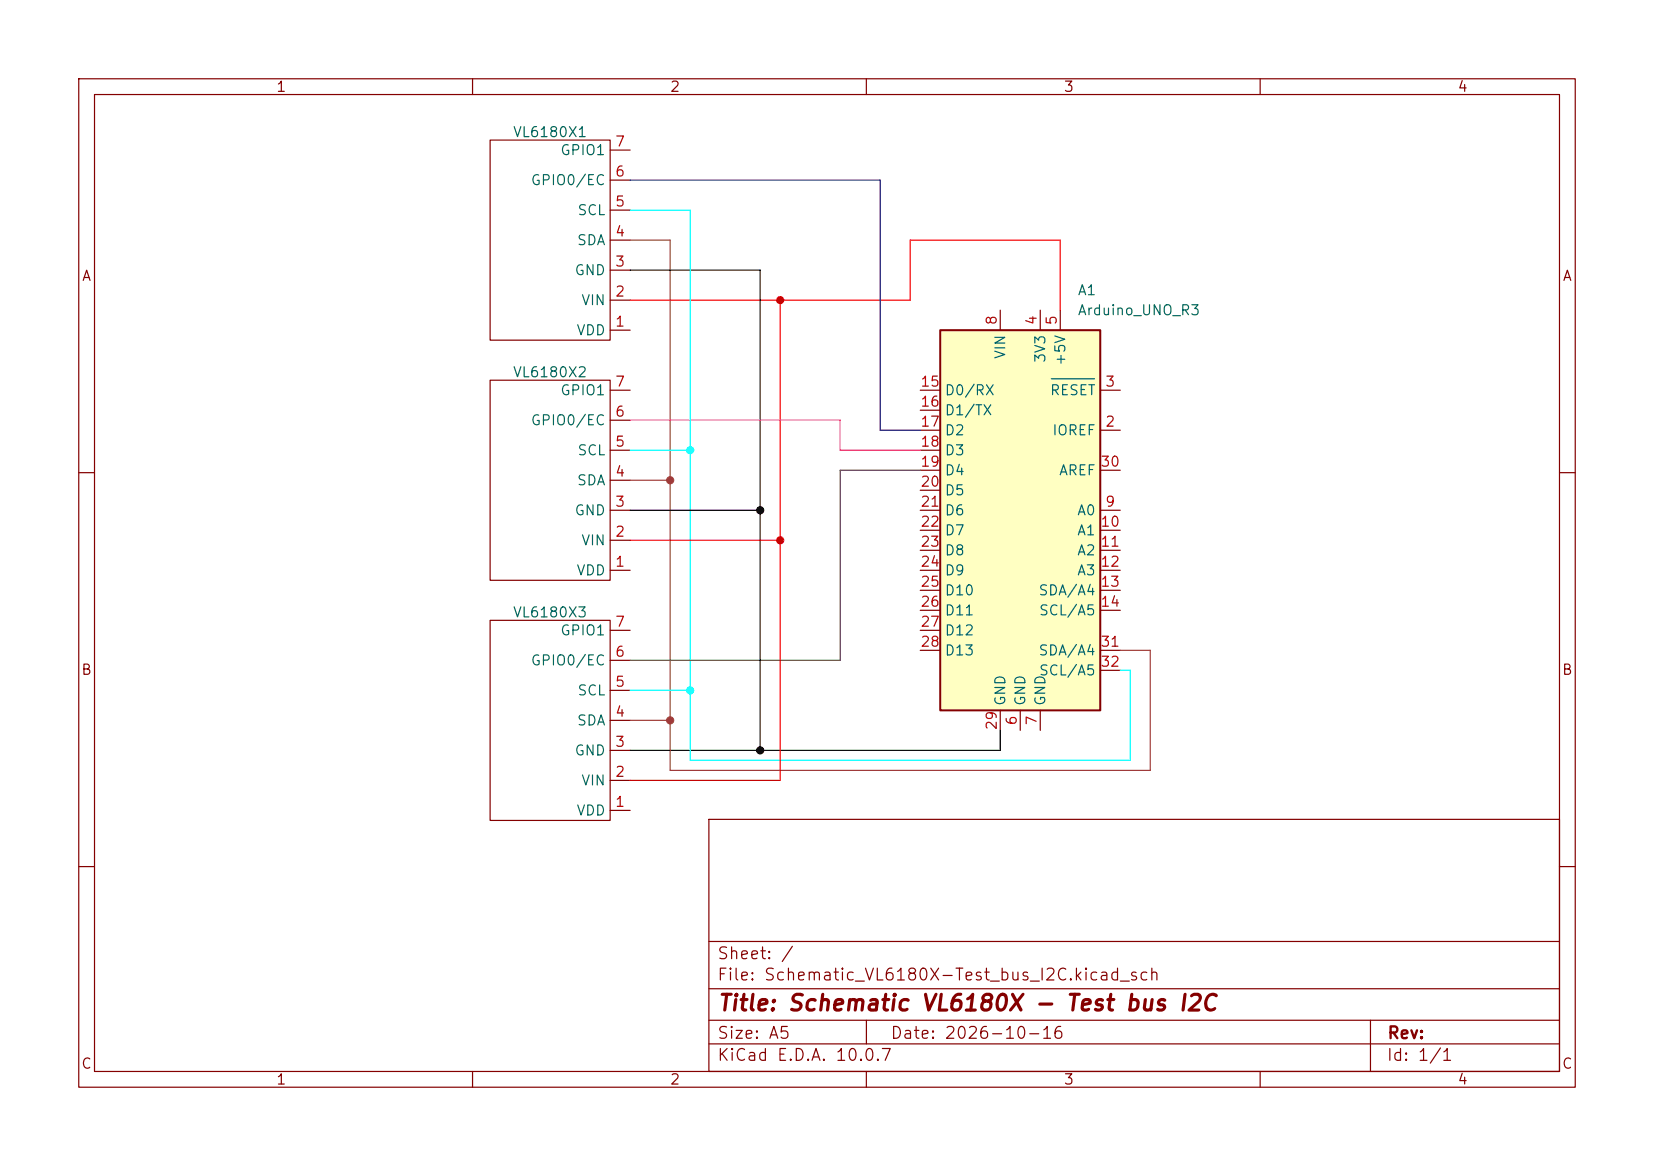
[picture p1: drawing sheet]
<svg xmlns="http://www.w3.org/2000/svg" width="210mm" height="148mm" viewBox="0 0 210 148" stroke-linecap="round" stroke-linejoin="round" font-family="sans-serif">
<g fill="none" stroke="#840000" stroke-width=".15">
<path d="M10 10h190v128h-190zM12 12h186v124h-186zM60 10v2M62.2 17.8h15.3v25.4h-15.3zM77.5 19.1h2.5M110 10v2M160 10v2M77.5 38.1h2.5M77.5 34.3h2.5M77.5 30.5h2.5M77.5 26.7h2.5M77.5 22.9h2.5"/>
<path d="M77.5 41.9h2.5M10 60h2M198 60h2M10 110h2M90 104h108v32h-108zM90 119.5h108M198 110h2M60 136v2M90 132.5h108M90 129.5h108M90 125.5h108M110 136v2"/>
<path d="M110 129.5v3M160 136v2M174 129.5v6.5"/>
</g>
<path d="M119.4 41.9h20.3v48.3h-20.3z" fill="#ffffc2"/>
<path d="M119.4 41.9h20.3v48.3h-20.3z" fill="none" stroke="#840000" stroke-width=".25"/>
<g fill="none" stroke="#840000" stroke-width=".15">
<path d="M127 39.4v2.5M132.1 39.4v2.5M134.6 39.4v2.5M62.2 48.3h15.3v25.4h-15.3zM77.5 49.5h2.5M77.5 57.2h2.5M77.5 53.3h2.5M116.8 54.6h2.6M116.8 49.5h2.6M116.8 52.1h2.6M116.8 57.2h2.6M116.8 59.7h2.6"/>
<path d="M139.7 54.6h2.5M139.7 49.5h2.5M139.7 59.7h2.5M62.2 78.7h15.3v25.4h-15.3zM77.5 64.8h2.5M77.5 72.4h2.5M77.5 68.6h2.5M77.5 61h2.5M116.8 64.8h2.6M116.8 67.3h2.6M116.8 69.9h2.6M116.8 72.4h2.6"/>
<path d="M116.8 74.9h2.6M116.8 77.5h2.6M116.8 62.2h2.6M139.7 64.8h2.5M139.7 67.3h2.5M139.7 69.9h2.5M139.7 72.4h2.5M139.7 74.9h2.5M139.7 77.5h2.5M77.5 80h2.5M77.5 99.1h2.5M77.5 95.3h2.5"/>
<path d="M77.5 91.4h2.5M77.5 87.6h2.5M77.5 83.8h2.5M116.8 80h2.6M116.8 82.6h2.6M127 90.2v2.5M129.5 90.2v2.5M132.1 90.2v2.5M139.7 82.6h2.5M139.7 85.1h2.5M77.5 102.9h2.5"/>
</g>
<path d="M133.5 48.1h5.5" fill="none" stroke="#006464" stroke-width=".15"/>
<path d="M80 30.5h5.1v67.3h60.9v-15.2h-3.8M80 61h5.1M80 91.4h5.1" fill="none" stroke="#895129" stroke-width=".15"/>
<path d="M80 26.7h7.6v69.8h55.9v-11.4h-1.3M80 57.2h7.6M80 87.6h7.6" fill="none" stroke="#0ff" stroke-width=".15"/>
<path d="M80 38.1h35.6v-7.6h19v8.9M99.1 38.1v61h-19.1M80 68.6h19.1" fill="none" stroke="#f00" stroke-width=".15"/>
<path d="M80 53.3h26.7v3.9h10.1" fill="none" stroke="#f0f" stroke-width=".15"/>
<path d="M80 34.3h16.5v61M80 64.8h16.5M127 92.7v2.6h-47" fill="none" stroke="#000" stroke-width=".15"/>
<path d="M116.8 59.7h-10.1v24.1h-26.7" fill="none" stroke="#484848" stroke-width=".15"/>
<path d="M80 22.9h31.8v31.7h5" fill="none" stroke="#00f" stroke-width=".15"/>
<g fill="#000" stroke="#000" stroke-width=".13">
<circle cx="96.5" cy="64.8" r=".46"/>
<circle cx="96.5" cy="95.3" r=".46"/>
</g>
<g fill="#0ff" stroke="#0ff" stroke-width=".13">
<circle cx="87.6" cy="87.6" r=".46"/>
<circle cx="87.6" cy="57.2" r=".46"/>
</g>
<g fill="#f00" stroke="#f00" stroke-width=".13">
<circle cx="99.1" cy="68.6" r=".46"/>
<circle cx="99.1" cy="38.1" r=".46"/>
</g>
<g fill="#895129" stroke="#895129" stroke-width=".13">
<circle cx="85.1" cy="91.4" r=".46"/>
<circle cx="85.1" cy="61" r=".46"/>
</g>
<text font-size="2" fill="#840000" x="91" y="128.8">Title: Schematic VL6180X - Test bus I2C</text>
<g font-size="1.5" fill="#840000">
<text x="91" y="124.8">File: Schematic_VL6180X-Test_bus_I2C.kicad_sch</text>
<text x="91" y="122.1">Sheet: /</text>
<text x="91" y="135">KiCad E.D.A. 10.0.7</text>
<text x="91" y="132.2">Size: A5</text>
<text x="113" y="132.2">Date: 2026-10-16</text>
<text x="176" y="135">Id: 1/1</text>
<text x="176.1" y="132.2">Rev:</text>
</g>
<g font-size="1.3" fill="#840000">
<text x="35" y="12">1</text>
<text x="85" y="12">2</text>
<text x="135" y="12">3</text>
<text x="185" y="12">4</text>
<text x="10.3" y="36">A</text>
<text x="198.3" y="36">A</text>
<text x="10.2" y="86">B</text>
<text x="198.2" y="86">B</text>
<text x="10.2" y="136">C</text>
<text x="35" y="138">1</text>
<text x="85" y="138">2</text>
<text x="135" y="138">3</text>
<text x="185" y="138">4</text>
<text x="198.2" y="136">C</text>
</g>
<g font-size="1.3" fill="#006464">
<text x="65" y="17.7">VL6180X1</text>
<text x="67.3" y="23.8">GPIO0/EC</text>
<text x="71.1" y="20">GPIO1</text>
<text x="73.2" y="27.6">SCL</text>
<text x="72.9" y="35.3">GND</text>
<text x="73.2" y="31.4">SDA</text>
<text x="73.7" y="39.1">VIN</text>
<text x="136.7" y="37.8">A1</text>
<text x="136.7" y="40.3">Arduino_UNO_R3</text>
<text x="73.1" y="42.9">VDD</text>
<text x="128" y="45.7" transform="rotate(-90 128 45.7)">VIN</text>
<text x="133" y="46.2" transform="rotate(-90 133 46.2)">3V3</text>
<text x="135.6" y="46.5" transform="rotate(-90 135.6 46.5)">+5V</text>
<text x="65" y="48.2">VL6180X2</text>
<text x="71.1" y="50.5">GPIO1</text>
<text x="119.9" y="50.5">D0/RX</text>
<text x="119.9" y="53">D1/TX</text>
<text x="133.2" y="50.5">RESET</text>
<text x="67.3" y="54.3">GPIO0/EC</text>
<text x="73.2" y="58.1">SCL</text>
<text x="119.9" y="55.6">D2</text>
<text x="119.9" y="58.1">D3</text>
<text x="133.5" y="55.6">IOREF</text>
<text x="72.9" y="65.7">GND</text>
<text x="73.2" y="61.9">SDA</text>
<text x="119.9" y="60.7">D4</text>
<text x="119.9" y="63.2">D5</text>
<text x="119.9" y="65.7">D6</text>
<text x="134.4" y="60.7">AREF</text>
<text x="136.7" y="65.7">A0</text>
<text x="73.7" y="69.5">VIN</text>
<text x="119.9" y="68.3">D7</text>
<text x="119.9" y="70.8">D8</text>
<text x="136.7" y="68.3">A1</text>
<text x="136.7" y="70.8">A2</text>
<text x="73.1" y="73.4">VDD</text>
<text x="119.9" y="73.4">D9</text>
<text x="119.9" y="75.9">D10</text>
<text x="131.8" y="75.9">SDA/A4</text>
<text x="136.7" y="73.4">A3</text>
<text x="65" y="78.7">VL6180X3</text>
<text x="71.1" y="81">GPIO1</text>
<text x="119.9" y="78.4">D11</text>
<text x="119.9" y="81">D12</text>
<text x="119.9" y="83.5">D13</text>
<text x="131.8" y="83.5">SDA/A4</text>
<text x="131.8" y="78.4">SCL/A5</text>
<text x="67.3" y="84.8">GPIO0/EC</text>
<text x="73.2" y="88.6">SCL</text>
<text x="128" y="89.7" transform="rotate(-90 128 89.7)">GND</text>
<text x="130.5" y="89.7" transform="rotate(-90 130.5 89.7)">GND</text>
<text x="131.8" y="86.1">SCL/A5</text>
<text x="133" y="89.7" transform="rotate(-90 133 89.7)">GND</text>
<text x="73.2" y="92.4">SDA</text>
<text x="72.9" y="96.2">GND</text>
<text x="73.7" y="100">VIN</text>
<text x="73.1" y="103.8">VDD</text>
</g>
<g font-size="1.3" fill="#a90000">
<text x="78" y="22.7">6</text>
<text x="78" y="18.9">7</text>
<text x="78" y="26.5">5</text>
<text x="78" y="34.2">3</text>
<text x="78" y="30.3">4</text>
<text x="78" y="41.8">1</text>
<text x="78" y="38">2</text>
<text x="126.9" y="41.4" transform="rotate(-90 126.9 41.4)">8</text>
<text x="131.9" y="41.4" transform="rotate(-90 131.9 41.4)">4</text>
<text x="134.5" y="41.4" transform="rotate(-90 134.5 41.4)">5</text>
<text x="78" y="53.2">6</text>
<text x="78" y="49.4">7</text>
<text x="116.8" y="49.4">15</text>
<text x="116.8" y="51.9">16</text>
<text x="140.2" y="49.4">3</text>
<text x="78" y="57">5</text>
<text x="116.8" y="54.5">17</text>
<text x="116.8" y="57">18</text>
<text x="116.8" y="59.6">19</text>
<text x="139.6" y="59.6">30</text>
<text x="140.2" y="54.5">2</text>
<text x="78" y="64.6">3</text>
<text x="78" y="60.8">4</text>
<text x="116.8" y="62.1">20</text>
<text x="116.8" y="64.6">21</text>
<text x="140.2" y="64.6">9</text>
<text x="78" y="68.4">2</text>
<text x="116.8" y="67.2">22</text>
<text x="116.8" y="69.7">23</text>
<text x="139.6" y="67.2">10</text>
<text x="139.6" y="69.7">11</text>
<text x="78" y="72.3">1</text>
<text x="116.8" y="72.3">24</text>
<text x="116.8" y="74.8">25</text>
<text x="116.8" y="77.3">26</text>
<text x="139.6" y="72.3">12</text>
<text x="139.6" y="74.8">13</text>
<text x="139.6" y="77.3">14</text>
<text x="78" y="83.7">6</text>
<text x="78" y="79.9">7</text>
<text x="116.8" y="79.9">27</text>
<text x="116.8" y="82.4">28</text>
<text x="139.6" y="82.4">31</text>
<text x="78" y="87.5">5</text>
<text x="139.6" y="85">32</text>
<text x="78" y="95.1">3</text>
<text x="78" y="91.3">4</text>
<text x="126.9" y="92.8" transform="rotate(-90 126.9 92.8)">29</text>
<text x="129.4" y="92.2" transform="rotate(-90 129.4 92.2)">6</text>
<text x="131.9" y="92.2" transform="rotate(-90 131.9 92.2)">7</text>
<text x="78" y="98.9">2</text>
<text x="78" y="102.7">1</text>
</g>
</svg>
